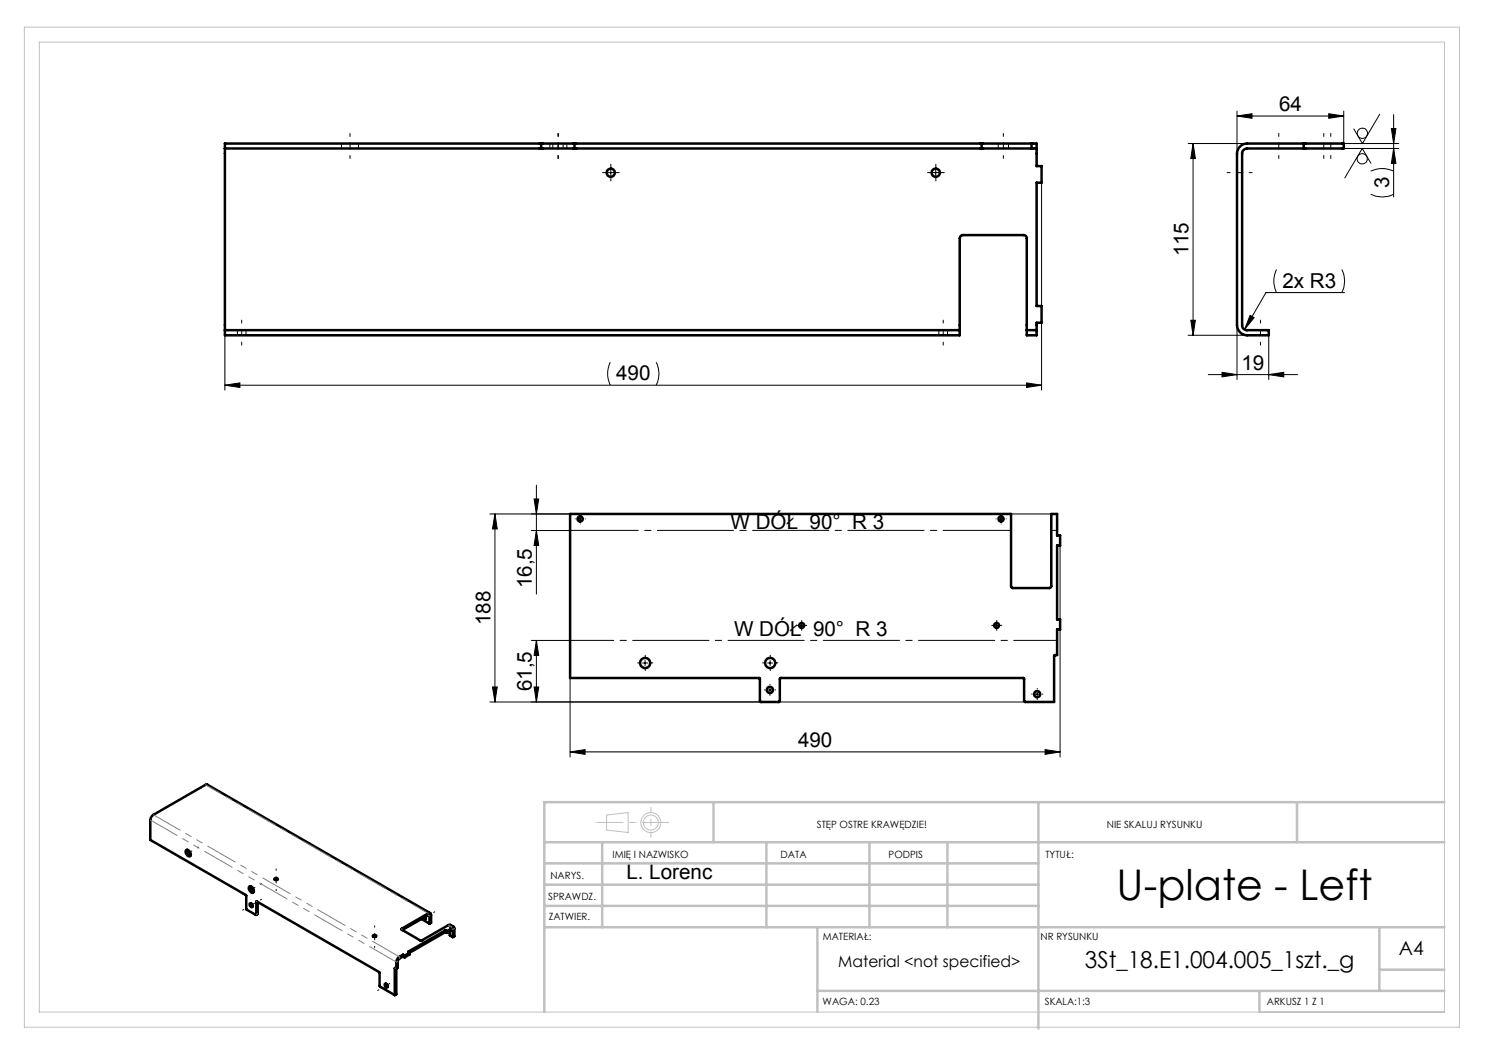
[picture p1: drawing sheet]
<svg xmlns="http://www.w3.org/2000/svg" width="297mm" height="210mm" viewBox="0 0 297 210" stroke-linecap="round" stroke-linejoin="round" font-family="sans-serif">
<g fill="none" stroke="#000" stroke-width=".2">
<path d="M121.3 34.5h1.7M122.2 33.7v1.7M186.3 34.5h1.7M187.1 33.7v1.7M208.3 36.5v41.5M237.6 28.7h11.8M238.6 28.7v38.4M238.6 28.7l.5 3h-.9zM247.4 23.2l3-.5v1zM247.4 22.2v8.5M247.4 23.2h21.3M265.7 22.7l3 .5-3 .5z"/>
<path d="M268.7 22.2v6.5h11.1M268.7 29.7h11.1M274.1 38.8a4.9 4.9 0 0 0 4.6 0M274.1 34.2a5.2 5.2 0 0 1 4.6 0M274.2 32.7l-1.7-3-3.5 5.9M275.9 22.9l-3.4 5.8-1.7-2.9M278.3 25.7h.9l-.5 3zM278.7 29.7l.5 3h-.9zM278.7 22.9v16.5M255.3 53.9a5.3 5.3 0 0 0 0 4.6M268.4 53.9a5 5 0 0 1 0 4.6M268.9 58.5h-15.7l-4.3 7.4"/>
<path d="M45 67.1v10.9M45 77h163.3M45 77l3-.4v.9zM122.1 72.5a5.2 5.2 0 0 0 0 4.5M131.2 72.5a4.9 4.9 0 0 1 0 4.5M205.3 76.6l3 .4-3 .5zM237.6 67.1h11.8M238.2 64.1h.9l-.5 3zM241.7 74.9h17.8M244.4 74.5l3 .4-3 .5zM247.4 65v10.9M250 63.1l.8 .4-1.9 2.4z"/>
<path d="M253.8 74.9l3-.4v.9zM253.8 67.1v8.8M106.8 99.8h.9l-.4 3zM107.3 97v21.8M98 102.8h112.3M99 102.8l.4 3h-.9zM99 102.8v37.6M106.3 106.1h7.7M107.3 106.1l.4 3h-.9zM115.5 103.8h1M116 103.3v1M199.7 103.8h1"/>
<path d="M200.2 103.3v1M212 109.1v42.3M98.5 137.4h.9l-.4 3zM106.3 128.1h7.7M106.8 137.4h.9l-.4 3zM107.3 128.1v12.3M107.3 128.1l.4 3h-.9zM114 135.6v15.8M128.5 132.6h1M129 132.1v1M153.5 138h1M153.5 132.6h1"/>
<path d="M154 137.5v1M154 132.1v1M159.8 125.1h1M160.3 124.6v1M198.8 125.1h1M199.3 124.6v1M206.9 138.8h1M207.4 138.4v.9M98 140.4h107M114 150.4l3-.5v1zM114 150.4h98M209 149.9l3 .5-3 .5z"/>
<circle cx="272.4" cy="31.8" r="1.03"/>
<circle cx="272.5" cy="26.6" r="1.03"/>
</g>
<g fill="none" stroke="#c0c0c0" stroke-width=".2">
<path d="M4.9 5.4h287v200h-287zM7.9 8.4h281v194h-281zM121.3 163l4.3-.5v4l-4.3-.5z"/>
<circle cx="130.2" cy="164.5" r="2"/>
<circle cx="130.2" cy="164.5" r="1.49"/>
</g>
<g fill="none" stroke="#000" stroke-width=".2" stroke-dasharray="15.2 1.3 1.3 1.3">
<path d="M121.3 34.5h-.8M122.2 33.7v-.8M122.2 35.4v.8M123 34.5h.8M186.3 34.5h-.8M187.2 33.7v-.8M187.2 35.4v.8M188 34.5h.8M115 103.8h.1M116 102.8h.1M116 104.8h.1M117 103.8h.1"/>
<path d="M199.2 103.8h.1M200.2 102.8h.1M200.2 104.8h.1M201.2 103.8h.1M211.4 106.1h-1.1M128 132.6h-.5M129 131.6v-.5M129 133.6v.5M130 132.6h.6M153 138h-.1M153 132.6h-.5M154 137v-.1"/>
<path d="M154 139v.1M154 131.6v-.5M154 133.6v.5M155 138h.1M155 132.6h.6M159.8 125.1h-.5M160.3 124.6v-.5M160.3 125.6v.5M160.8 125.1h.5M198.8 125.1h-.5M199.3 124.6v-.5M199.3 125.6v.5"/>
<path d="M199.8 125.1h.5M206.4 138.8h-.1M207.4 137.8v-.1M207.4 139.8v.1M208.4 138.8h.2"/>
</g>
<path d="M39.7 169.4l-3.8 2.2M52.3 176.7l-3.7 2.2M55.2 178.1v-4.3M48.5 182l3.8-2.1M74.9 189.5v-4.3M75.5 198.1l3.8-2.2M83.2 184.5l3.8-2.1" fill="none" stroke="#000" stroke-width=".2" stroke-dasharray="15.2 1.3 1.3 1.3" stroke-dashoffset="15"/>
<path d="M70 31.7v-5M111.6 26.7v5M111.7 31.7v-5M200.7 26.7v5M250.4 34.5h-5M255.8 31.7v-5M264.8 26.7v5M266.2 26.7v5M48.3 64v5M188.6 64v5M252.1 64v5" fill="none" stroke="#000" stroke-width=".2" stroke-dasharray="15.2 1.3 1.3 1.3" stroke-dashoffset="14.6"/>
<path d="M114 128.1h97.4" fill="none" stroke="#000" stroke-width=".2" stroke-dasharray="15.2 1.3 1.3 1.3" stroke-dashoffset="6.5"/>
<path d="M202.2 106.1h-88.2" fill="none" stroke="#000" stroke-width=".2" stroke-dasharray="15.2 1.3 1.3 1.3" stroke-dashoffset="1.6"/>
<path d="M133.7 164.5h-14.4" fill="none" stroke="#c0c0c0" stroke-width=".2" stroke-dasharray="15.2 1.3 1.3 1.3" stroke-dashoffset="10"/>
<path d="M130.2 161.5v6" fill="none" stroke="#c0c0c0" stroke-width=".2" stroke-dasharray="15.2 1.3 1.3 1.3" stroke-dashoffset="14.1"/>
<g fill="none" stroke="#c0c0c0" stroke-width=".5">
<path d="M108.9 176.9h98.8M108.9 172.7h98.8M108.9 168.4h180M120.4 168.4v17M142.7 160.4v8M153.3 168.4v17M173.9 168.4v17M189.5 168.4v17M207.7 160.4v45.3M259.4 160.4v8M288.9 160.4h-180v42M108.9 181.2h98.8"/>
<path d="M108.9 185.4h180M163.5 198.2h125.4M163.5 185.4v17M251.9 198.2v4.2M275.9 185.4v12.8M275.9 193.9h13"/>
</g>
<g fill="#000">
<path d="M247.4 23.2l3-.5v1zM265.7 22.7l3 .5-3 .5zM244.4 74.5l3 .4-3 .5zM253.8 74.9l3-.4v.9z"/>
<path d="M278.3 25.7h.9l-.5 3zM278.7 29.7l.5 3h-.9z"/>
<path d="M45 77l3-.4v.9zM205.3 76.6l3 .4-3 .5zM250 63.1l-1.1 2.8 1.9-2.4z"/>
<path d="M238.2 64.1h.9l-.5 3zM238.6 28.7l.5 3h-.9z"/>
<path d="M106.8 99.8h.9l-.4 3zM107.3 106.1l.4 3h-.9z"/>
<path d="M98.5 137.4h.9l-.4 3zM99 102.8l.4 3h-.9z"/>
<path d="M106.8 137.4h.9l-.4 3zM107.3 128.1l.4 3h-.9z"/>
<path d="M114 150.4l3-.5v1zM209 149.9l3 .5-3 .5z"/>
</g>
<g fill="none" stroke="#000" stroke-width=".5">
<path d="M45 29.7h63.2M45 29.7v36.3M108.2 28.7h6.7M108.2 29.7h6.7M108.2 28.7h-63.2v1M108.2 28.7v1M114.9 28.7h81.4M114.9 29.7h81.4M114.9 28.7v1M196.3 28.7h10M196.3 29.7h10M196.3 28.7v1"/>
<path d="M206.3 28.7h1v1M206.3 29.7h1M206.3 28.7v1M207.3 29.7v3.5h1v3.3h-1v24.7h1v3.3h-1v1.5M260.7 28.7h-11.3a2.05 2.05 0 0 0-2 2v34.3a2.05 2.05 0 0 0 2 2.1h4.4v-1.1h-4.4a.96 .96 0 0 1-1-1v-34.3a1.02 1.02 0 0 1 1-1h11.3M260.7 28.7h8v1h-8M260.7 28.7v1M45 66v1.1h146.9v-1.1M45 66h146.9M191.9 66v-18.3a.66 .66 0 0 1 .7-.7h12.1a.61 .61 0 0 1 .7 .7v18.3M205.4 66h1.9M205.4 66v1.1h1.9v-1.1"/>
<path d="M114 102.8h88.2v14.5l.3 .3h7.4l.3-.2 .1-14.6h1.1v4.3h.6v2h-.6v14.8h.6v2h-.6v5.1h-.5l-.1 .2v9.2h-5.8l-.2-.2v-4.5l-.1-.1h-48.6l-.1 .2v4.5l-.1 .1h-3.8l-.1-.1v-4.6l-.1-.1h-37.9zM37.2 170.1a.74 .74 0 0 1 .8 .3 .74 .74 0 0 1-.1 .9 1.01 1.01 0 0 1-.7-1.2zM37.5 170a.93 .93 0 0 0 .6 1.1M49.8 177.4a.75 .75 0 0 1 .8 .2 .75 .75 0 0 1 .2 .8 .46 .46 0 0 1-.6 .2 .46 .46 0 0 1-.3-.5l-.2-.5zM50.1 177.3a.98 .98 0 0 0 .7 1.1M55 175.7a.28 .28 0 0 1 .4-.1 .28 .28 0 0 1 .1 .4h-.5l-.1-.2zM55 176h.4M50 180.6a.45 .45 0 0 1 .5 .3 .45 .45 0 0 1-.2 .6 .54 .54 0 0 1-.3-.9zM50.2 180.7l.4 .5M51.5 180.4v2.4l-.3 .2M74.6 187.1a.39 .39 0 0 1 .6 .1 .36 .36 0 0 1-.3 .2 .36 .36 0 0 1-.3-.3zM74.7 187.4h.4"/>
<path d="M77 196.8a.42 .42 0 0 1 .5 .2 .42 .42 0 0 1-.2 .5l-.3-.3zM77.2 196.7l.3 .6M80.6 191l-1 .5-.3 .8v6.6l-.3 .1M80.6 191.3l-.9 .6-.1 1.6-.3 .2-.3-.1v5.4M80.6 191l.3 .1M80.6 191v.3M80.6 191.3l.3 .2M80.9 191.1v.4M82 190.5l-1.1 .6M82 190.5v.4l-1.1 .6M84.3 183.8l1.6 .9M85 183.4l.2 .2"/>
<path d="M85 183.4l.1 .5h-.2l-.2-.3M85.9 184.7l.3-.1v-1.6a.36 .36 0 0 0-.1-.4 .36 .36 0 0 0-.5 .1l-5.3 3.2 4 2.2 5.4-3.1h.3l.7 .3M85.9 184.7v-1.6l-.2-.1-5.3 3M86 182.6l-44.6-25.7-.3 .1-10.4 6-.5 .6-.1 4.4 19 11 .2 2.9 1.9 1.1 .1-2.7 24.5 14.1 .1 .1 .1 2.8 3 1.7M89.1 186l.3 .2M89.1 186l-7.5 4.4 .4 .1M89.1 186v.4M89.1 186.4l-7.1 4.1M89.1 186.4l.3 .2M89.4 186.2v.4M90 186.3v.8l.6 .3M90.4 185.6l-.3-.2a.41 .41 0 0 1 .5-.1 .41 .41 0 0 1 .3 .4v1.5l-.3 .2"/>
<path d="M90.4 185.7l.2 .1v1.6M90.4 185.6l-1 .6M90.4 185.6v.4l-1 .6"/>
<circle cx="122.1" cy="34.5" r=".82"/>
<circle cx="187.1" cy="34.5" r=".83"/>
<circle cx="116" cy="103.8" r=".52"/>
<circle cx="200.2" cy="103.8" r=".52"/>
<circle cx="129" cy="132.6" r="1"/>
<circle cx="154" cy="138" r=".62"/>
<circle cx="154" cy="132.6" r="1.02"/>
<circle cx="160.3" cy="125.1" r=".5"/>
<circle cx="199.3" cy="125.1" r=".5"/>
<circle cx="207.4" cy="138.8" r=".61"/>
</g>
<path d="M30.7 163l49.2 28.4M79.3 192.4l-49.2-28.4" fill="none" stroke="#808080" stroke-width=".2" stroke-dasharray="6.3 1.3 1.3 1.3 1.3 1.3" stroke-dashoffset=".2"/>
<path d="M51.3 182.9l.3-.2M51.4 180.3h-.1M79.1 193.6h-.1M79.6 192.2l-.3 .2M79.9 191.7v-.3M80.4 185.7v.2M85.6 183l.3 .2M90.3 185.4l-.6-.4M90.3 185.5v-.1M90.4 185.8l.2 .1M90.6 185.9l.3-.2" fill="none" stroke="#808080" stroke-width=".2" stroke-dasharray="6.3 1.3 1.3 1.3 1.3 1.3"/>
<path d="M85.6 182.7l-44.5-25.7" fill="none" stroke="#808080" stroke-width=".2" stroke-dasharray="6.3 1.3 1.3 1.3 1.3 1.3" stroke-dashoffset="2.9"/>
<path d="M68.3 28.7v1M71.7 29.7v-1M110 28.7v1M110.6 28.7v1M112.6 29.7v-1M113.4 29.7v-1M199.6 28.7v1M201.7 29.7v-1M47.5 66v1M49.2 67v-1M187.8 66v1M189.5 67v-1" fill="none" stroke="#000" stroke-width=".2" stroke-dasharray="1.3 .6" stroke-dashoffset=".5"/>
<text font-size="8.5" x="223.3" y="179.9">U-plate - Left</text>
<text font-size="4.7" x="217" y="193.6">3St_18.E1.004.005_1szt._g</text>
<g font-size="4.1">
<text x="255.8" y="22.3">64</text>
<text x="277.8" y="37.7" transform="rotate(-90 277.8 37.7)">3</text>
<text x="237.7" y="51.3" transform="rotate(-90 237.7 51.3)">115</text>
<text x="256.5" y="57.6">2x R3</text>
<text x="123.2" y="76.1">490</text>
<text x="248.3" y="74">19</text>
<text x="146.1" y="105.8">W DÓŁ 90° R 3</text>
<text x="106.4" y="117.7" transform="rotate(-90 106.4 117.7)">16,5</text>
<text x="98.1" y="125" transform="rotate(-90 98.1 125)">188</text>
<text x="146.8" y="127.2">W DÓŁ 90° R 3</text>
<text x="106.4" y="138.2" transform="rotate(-90 106.4 138.2)">61,5</text>
<text x="159.6" y="149.5">490</text>
<text x="125.3" y="175.7">L. Lorenc</text>
</g>
<text font-size="3.9" x="279.8" y="190.9">A4</text>
<text font-size="3.2" x="167.7" y="193.3">Material &lt;not specified&gt;</text>
<g font-size="2">
<text x="163.4" y="165.5">STĘP OSTRE KRAWĘDZIE!</text>
<text x="221.4" y="165.6">NIE SKALUJ RYSUNKU</text>
<text x="122.5" y="171.6">IMIĘ I NAZWISKO</text>
<text x="156.1" y="171.6">DATA</text>
<text x="177.7" y="171.6">PODPIS</text>
<text x="209.1" y="171.6">TYTUŁ:</text>
<text x="110.1" y="175.8">NARYS.</text>
<text x="109.6" y="180">SPRAWDZ.</text>
<text x="109.7" y="184.1">ZATWIER.</text>
<text x="164.5" y="187.9">MATERIAŁ:</text>
<text x="208.1" y="188.1">NR RYSUNKU</text>
<text x="164.5" y="201">WAGA: 0.23</text>
<text x="209" y="201">SKALA:1:3</text>
<text x="253.4" y="201">ARKUSZ 1 Z 1</text>
</g>
</svg>
